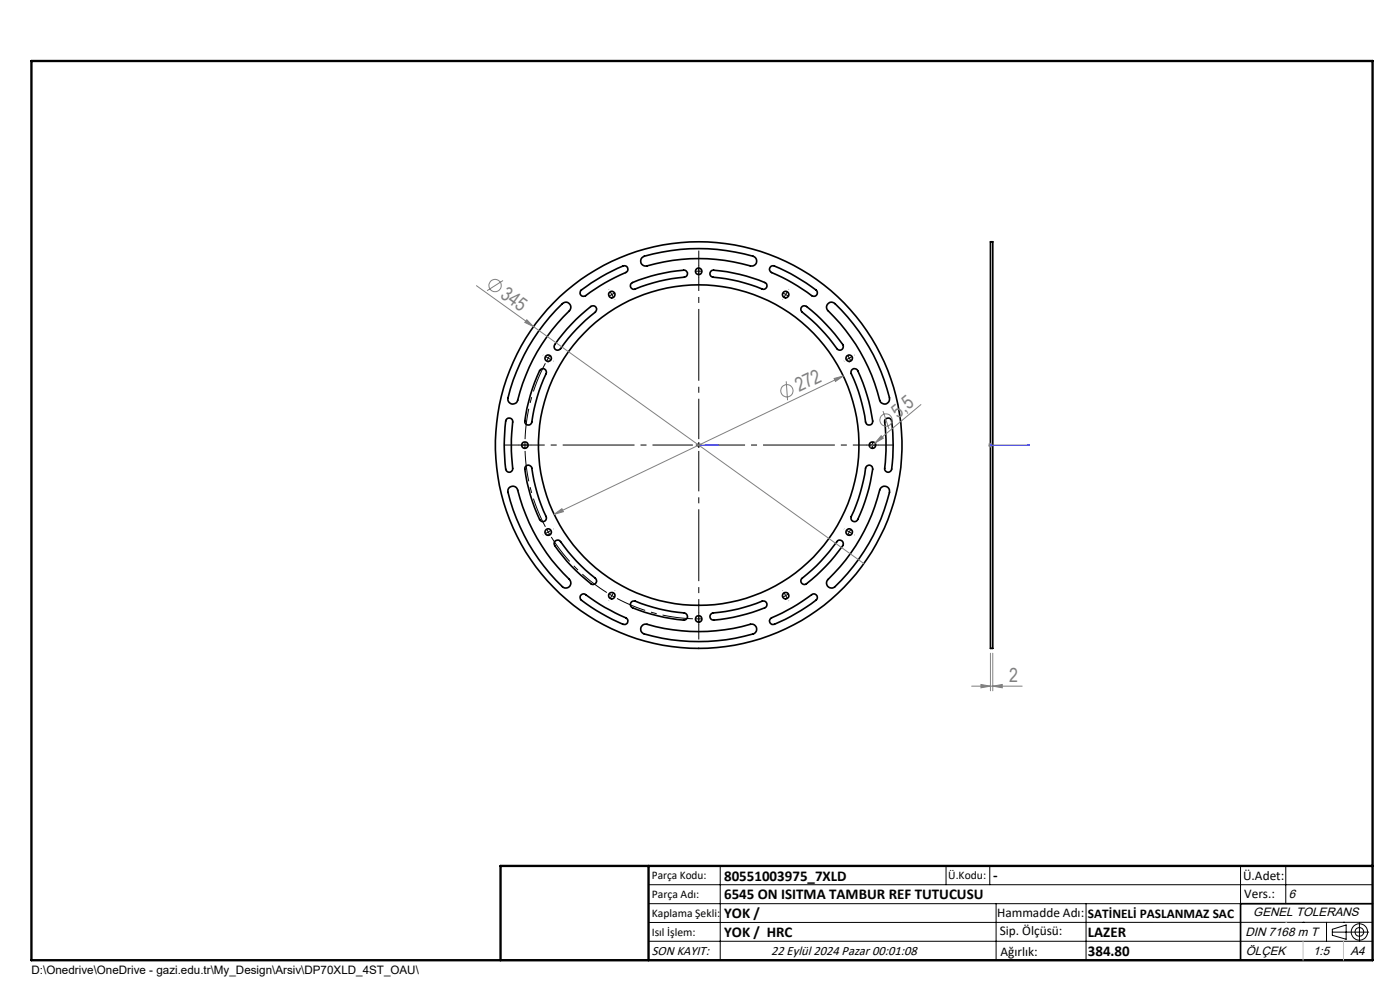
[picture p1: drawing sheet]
<svg xmlns="http://www.w3.org/2000/svg" width="297mm" height="210mm" viewBox="0 0 297 210" stroke-linecap="round" stroke-linejoin="round" font-family="sans-serif">
<g fill="none" stroke="#000" stroke-width=".35">
<path d="M136.2 54.7l.2-.2a40.5 40.5 0 0 1 23.7 0 1.06 1.06 0 0 1 .3 1.3 1.06 1.06 0 0 1-1.2 .6 40 40 0 0 0-22.2 0 1.05 1.05 0 0 1-1-.6 1.05 1.05 0 0 1 .2-1.1zM150.9 57.4l.3-.1a34.2 34.2 0 0 1 11.3 2.8 .75 .75 0 0 1 .1 .9 .75 .75 0 0 1-.9 .3 36.1 36.1 0 0 0-10.7-2.6 .76 .76 0 0 1-.1-1.3zM163.5 56.5l.5-.1a37.8 37.8 0 0 1 9.3 5.3 .76 .76 0 0 1-.1 1 .76 .76 0 0 1-1 0 42.3 42.3 0 0 0-8.7-5 .73 .73 0 0 1 0-1.2zM210.1 51.3h.5v86.2h-.5zM114.7 78.4a.75 .75 0 0 1 .9-.1 .75 .75 0 0 1 .3 1 37 37 0 0 0-3.2 10.5 .75 .75 0 0 1-.8 .3 .75 .75 0 0 1-.6-.8 34.2 34.2 0 0 1 3.4-10.9zM119.3 64.4a1.06 1.06 0 0 1 1.5 0 1.06 1.06 0 0 1 0 1.5 39.6 39.6 0 0 0-11.1 19.3 1.06 1.06 0 0 1-1.3 .4 1.06 1.06 0 0 1-.6-1.2 41.3 41.3 0 0 1 11.5-20zM122.2 67.8l3.1-2.8a.77 .77 0 0 1 1.1 .1 .77 .77 0 0 1-.1 1.1 38.2 38.2 0 0 0-7.6 7.9 .74 .74 0 0 1-1 0 .74 .74 0 0 1 0-1l2.6-3.3zM123.3 61.5a38.8 38.8 0 0 1 9.1-5.1 .76 .76 0 0 1 .8 .6 .76 .76 0 0 1-.4 .8 42 42 0 0 0-8.8 5 .75 .75 0 0 1-.9-.3 .75 .75 0 0 1 .2-1zM133.8 60.2l.2-.1a33.6 33.6 0 0 1 11.3-2.8 .76 .76 0 0 1 .5 .8 .76 .76 0 0 1-.6 .7 35.9 35.9 0 0 0-10.7 2.6 .77 .77 0 0 1-.7-1.2zM170.1 65a.79 .79 0 0 1 1 0 37.8 37.8 0 0 1 7.8 8.3 .75 .75 0 0 1-.4 .9 .75 .75 0 0 1-.9-.2 40.1 40.1 0 0 0-7.6-8 .74 .74 0 0 1 .1-1zM175.8 64.3a.97 .97 0 0 1 1.3 .1 40.8 40.8 0 0 1 11.6 20.3 1.05 1.05 0 0 1-.9 1 1.05 1.05 0 0 1-1.2-.8 39.9 39.9 0 0 0-11.1-19.2 1.01 1.01 0 0 1 .3-1.4zM180.7 78.5a.76 .76 0 0 1 1.3 .1 35.4 35.4 0 0 1 3.1 11 .76 .76 0 0 1-.8 .6 .76 .76 0 0 1-.7-.7 37.2 37.2 0 0 0-3.1-10.5z"/>
<path d="M107.5 88.9a.75 .75 0 0 1 .9-.1 .75 .75 0 0 1 .4 .7 44.9 44.9 0 0 0 0 10.1 .75 .75 0 0 1-.8 .6 .75 .75 0 0 1-.7-.7 38.9 38.9 0 0 1 .1-10.4zM111.4 99a.75 .75 0 0 1 .8-.3 .75 .75 0 0 1 .6 .6 37.9 37.9 0 0 0 3.1 10.5 .76 .76 0 0 1-.6 .8 .76 .76 0 0 1-.8-.4 35.5 35.5 0 0 1-3.2-10.9zM183.9 98.9a.75 .75 0 0 1 .8-.2 .75 .75 0 0 1 .4 .8 36.8 36.8 0 0 1-3.3 10.9 .76 .76 0 0 1-1 .1 .76 .76 0 0 1-.2-.9 38.6 38.6 0 0 0 3.1-10.5zM187.8 89l.2-.2a.74 .74 0 0 1 1.2 .5 38.9 38.9 0 0 1-.1 10.5 .75 .75 0 0 1-.9 .3 .75 .75 0 0 1-.5-.8 45.2 45.2 0 0 0 0-10.1zM108.1 103.4a1.06 1.06 0 0 1 1.7 .6 40 40 0 0 0 11.2 19.1 1.07 1.07 0 0 1-.3 1.4 1.07 1.07 0 0 1-1.4 0 40.8 40.8 0 0 1-11.6-20.3zM117.8 114.8a.77 .77 0 0 1 1.1 .1 37.3 37.3 0 0 0 7.5 7.9 .74 .74 0 0 1-.1 1 .74 .74 0 0 1-1 0 34.7 34.7 0 0 1-7.7-8.3zM177.7 114.7a.77 .77 0 0 1 1 .1 .77 .77 0 0 1 .1 .9 36.4 36.4 0 0 1-7.9 8.3 .75 .75 0 0 1-.9-.4 .75 .75 0 0 1 .2-.9 38.3 38.3 0 0 0 7.5-8zM186.9 103.4a1.06 1.06 0 0 1 1.3-.1 1.06 1.06 0 0 1 .5 1.1 41.1 41.1 0 0 1-11.8 20.2 1.06 1.06 0 0 1-1.4-.3 1.06 1.06 0 0 1 .2-1.4 40 40 0 0 0 11-19.2zM123.3 126.2a.68 .68 0 0 1 .9-.1 42.3 42.3 0 0 0 8.8 5.1 .75 .75 0 0 1 .1 1 .75 .75 0 0 1-.9 .2 41.3 41.3 0 0 1-9-5.3 .74 .74 0 0 1 .1-.9zM134 127.6l.5-.1a39.7 39.7 0 0 0 10.9 2.6 .76 .76 0 0 1 .4 .9 .76 .76 0 0 1-.8 .5 36.9 36.9 0 0 1-11-2.7 .76 .76 0 0 1 0-1.2zM136.4 132.6l.6-.2a40.7 40.7 0 0 0 22.5 0 1.06 1.06 0 0 1 1 .9 1.06 1.06 0 0 1-.7 1.2 41.5 41.5 0 0 1-23.4-.1 1.07 1.07 0 0 1 0-1.8zM150.8 130.3l.2-.2a39.5 39.5 0 0 0 11-2.6 .75 .75 0 0 1 .7 .6 .75 .75 0 0 1-.5 .8 36.7 36.7 0 0 1-11 2.6 .75 .75 0 0 1-.4-1.2z"/>
<path d="M163.5 131.2a44.9 44.9 0 0 0 8.9-5.2 .75 .75 0 0 1 .9 .4 .75 .75 0 0 1-.2 .9 39.5 39.5 0 0 1-9.1 5.2 .73 .73 0 0 1-.7-.5 .73 .73 0 0 1 .2-.8zM291.2 191.7h-28v12M106.2 203.7h185"/>
<circle cx="148.2" cy="57.6" r=".68"/>
<circle cx="116.3" cy="76" r=".69"/>
<circle cx="129.8" cy="62.5" r=".69"/>
<circle cx="166.7" cy="62.5" r=".68"/>
<circle cx="180.2" cy="76" r=".7"/>
<circle cx="111.4" cy="94.4" r=".68"/>
<circle cx="148.2" cy="94.4" r="34"/>
<circle cx="148.2" cy="94.4" r="43.1"/>
<circle cx="185.1" cy="94.4" r=".69"/>
<circle cx="116.3" cy="112.9" r=".68"/>
<circle cx="180.2" cy="112.9" r=".69"/>
<circle cx="129.8" cy="126.3" r=".69"/>
<circle cx="148.2" cy="131.3" r=".68"/>
<circle cx="166.7" cy="126.3" r=".68"/>
</g>
<g fill="none" stroke="#808080" stroke-width=".21">
<path d="M106.7 59.5l-3.4 2.2M101.1 60.6l12.1 8.7M111.8 67.8l1.4 1.5-1.9-.9zM113.2 69.3l70.1 50.2M178.9 79.8l-61.4 29.3M147.7 94.4h1M147.9 94.1l.7 .7M148.2 93.9v1M148.6 94.1l-.7 .7M166.8 80.9l.3 4M177 80.3l1.9-.5-1.7 1.1zM185.6 94l-1 .9"/>
<path d="M186.9 92.4l.5 .5-1.8 1.1zM187.3 87.2l1.3 3.8M195.4 85.8l-9.8 8.2M209.6 94.4h1M209.8 94.1l.7 .7M210.1 93.9v1M210.5 94.1l-.7 .7M117.5 109.1l1.7-1.2 .3 .6zM210.1 138.6v7.9M210.6 138.6v7.9M206.1 145.5h10.8M208.1 145.2l2 .3-2 .4z"/>
<path d="M210.6 145.5l2-.3v.7z"/>
<circle cx="105" cy="60.6" r="1.3"/>
<circle cx="166.9" cy="82.9" r="1.31"/>
<circle cx="187.9" cy="89.1" r="1.31"/>
</g>
<g fill="none" stroke="#000" stroke-width=".21" stroke-dasharray="15.2 1.3 1.3 1.3" stroke-linecap="butt">
<path d="M148.2 57.5h-.6M148.2 57.5h.7M148.2 57.5v-.6M148.2 57.5v.7M148.2 56.3v-.1M116.3 76l-.3 .5M116.3 76l.3-.6M116.3 76l-.5-.3M116.3 76l.5 .3M129.2 61.4l-.1-.1M130.4 63.6h.1M166.1 63.6h-.1"/>
<path d="M166.7 62.5l-.6-.3M166.7 62.5l.5 .3M166.7 62.5l.3-.6M166.7 62.5l-.3 .5M167.3 61.4v-.1M179.1 76.6h-.1M180.2 76l-.3-.6M180.2 76l.3 .5M180.2 76l.5-.3M180.2 76l-.6 .3M111.4 94.4v.6M111.4 94.4v-.6"/>
<path d="M111.4 94.4h-.7M111.4 94.4h.6M112.6 94.4h.1M148.2 94.4v-.6M148.2 94.4h-.6M148.2 94.4v.6M148.2 94.4h.7M183.9 94.4h-.1M185.1 94.4v-.6M185.1 94.4v.6M185.1 94.4h.6M185.1 94.4h-.6"/>
<path d="M116.3 112.8l.3 .6M116.3 112.8l-.3-.5M116.3 112.8l-.5 .4M116.3 112.8l.5-.3M179.1 112.2h-.1M180.2 112.8l.3-.5M180.2 112.8l-.3 .6M180.2 112.8l.5 .4M180.2 112.8l-.6-.3M129.2 127.4l-.1 .1M129.8 126.3l.5 .3M129.8 126.3l-.5-.3"/>
<path d="M129.8 126.3l-.3 .6M129.8 126.3l.3-.5M130.4 125.3l.1-.1M148.2 131.3h.7M148.2 131.3h-.6M148.2 131.3v.6M148.2 131.3v-.6M148.2 132.5v.1M166.1 125.3l-.1-.1M166.7 126.3l.5-.3M166.7 126.3l-.6 .3M166.7 126.3l.3 .6"/>
<path d="M166.7 126.3l-.3-.5M167.3 127.4v.1"/>
</g>
<path d="M115.7 77.1a36.9 36.9 0 0 0-4.3 16.1M111.4 95.7a36.9 36.9 0 0 0 4.3 16M117 113.9a36.9 36.9 0 0 0 11.7 11.8M130.9 126.9a36.9 36.9 0 0 0 16.1 4.4" fill="none" stroke="#000" stroke-width=".21" stroke-dasharray="15.2 1.3 1.3 1.3" stroke-dashoffset="8.7" stroke-linecap="butt"/>
<g fill="none" stroke="#000" stroke-width=".21">
<path d="M129.5 61.9l.3 .6M129.8 62.5l-.5 .3M129.8 62.5l.3 .5M130.3 62.2l-.5 .3M137.6 187.7h153.6M137.6 191.7h153.6M137.6 199.7h153.6M152.8 183.7v20M200.7 183.7v4M210 183.7v4M211.3 191.7v12M230.4 191.7v12"/>
<path d="M263.2 183.7v20M272.8 183.7v8M276.4 195.6h.1M281.4 195.6v4.1M282.6 197.7h7.8M282.6 197.1l3-.9v3l-3-.8zM285 195.6h.1M288.4 195.8v3.8M291.2 195.6l-153.6 .1"/>
<circle cx="288.4" cy="197.7" r="1.74"/>
<circle cx="288.4" cy="197.7" r=".93"/>
</g>
<path d="M148.1 94.4h.2zM148.2 94.4h.1M148.2 94.4h4.2M152.4 94.4h-.4h.4M210 94.4h.2zM210.1 94.4h.1M210.1 94.4h8.3M218.4 94.4h-.4h.4" fill="none" stroke="#00f" stroke-width=".21"/>
<path d="M147 94.4h-40M148.2 93.2v-40M148.2 95.7v40M149.5 94.4h40" fill="none" stroke="#000" stroke-width=".21" stroke-dasharray="15.2 1.3 1.3 1.3" stroke-dashoffset="6.7" stroke-linecap="butt"/>
<path d="M6.7 12.9h284.5v190.8h-284.5zM137.6 183.7v20M291.2 183.7h-185v20" fill="none" stroke="#000" stroke-width=".5"/>
<path d="M272.8 195.6h.1M276.4 199.7v4M285 199.7v4" fill="none" stroke="#c0c0c0" stroke-width=".21"/>
<g fill="#00f">
<path d="M152 94.4h.4zM148.1 94.4h.2z"/>
<path d="M210 94.4h.2zM218 94.4h.4z"/>
</g>
<g fill="#808080">
<path d="M111.8 67.8l1.4 1.5-1.9-.9z"/>
<path d="M186.9 92.4l.5 .5-1.8 1.1z"/>
<path d="M117.5 109.1l2-.6-.3-.6zM177 80.3l.2 .6 1.7-1.1z"/>
<path d="M208.1 145.2l2 .3-2 .4zM210.6 145.5l2-.3v.7z"/>
</g>
<g font-size="4.1" fill="#808080">
<text x="106" y="63" transform="rotate(36 106 63)">345</text>
<text x="169.5" y="83.2" transform="rotate(-26 169.5 83.2)">272</text>
<text x="190.5" y="88.8" transform="rotate(-40 190.5 88.8)">5,5</text>
<text x="214.1" y="144.6">2</text>
</g>
<g font-size="3.2">
<text x="153.6" y="186.8">80551003975_7XLD</text>
<text x="153.6" y="190.8">6545 ON ISITMA TAMBUR REF TUTUCUSU</text>
<text x="210.7" y="186.6">-</text>
<text x="153.6" y="194.8">YOK /</text>
<text x="153.6" y="198.8">YOK / HRC</text>
<text x="230.8" y="198.7">LAZER</text>
<text x="230.8" y="202.8">384.80</text>
</g>
<g font-size="2.8">
<text x="263.7" y="186.7">Ü.Adet:</text>
<text x="263.9" y="190.5">Vers.:</text>
<text x="211.5" y="194.5">Hammadde Adı:</text>
<text x="230.8" y="194.7">SATİNELİ PASLANMAZ SAC</text>
<text x="138.3" y="202.6">SON KAYIT:</text>
<text x="163.6" y="202.6">22 Eylül 2024 Pazar 00:01:08</text>
<text x="212.1" y="198.4">Sip. Ölçüsü:</text>
<text x="212.2" y="202.7">Ağırlık:</text>
</g>
<g font-size="2.6">
<text x="273.4" y="190.4">6</text>
<text x="265.9" y="194.4">GENEL TOLERANS</text>
<text x="264.2" y="198.5">DIN 7168 m T</text>
<text x="264.3" y="202.6">ÖLÇEK</text>
<text x="278.5" y="202.6">1:5</text>
<text x="286.5" y="202.6">A4</text>
</g>
<g font-size="2.5">
<text x="138.3" y="186.4">Parça Kodu:</text>
<text x="138.3" y="190.5">Parça Adı:</text>
<text x="201.2" y="186.5">Ü.Kodu:</text>
<text x="138.3" y="194.5">Kaplama Şekli:</text>
<text x="138.3" y="198.6">Isıl İşlem:</text>
<text x="6.7" y="206.7">D:\Onedrive\OneDrive - gazi.edu.tr\My_Design\Arsiv\DP70XLD_4ST_OAU\</text>
</g>
</svg>
